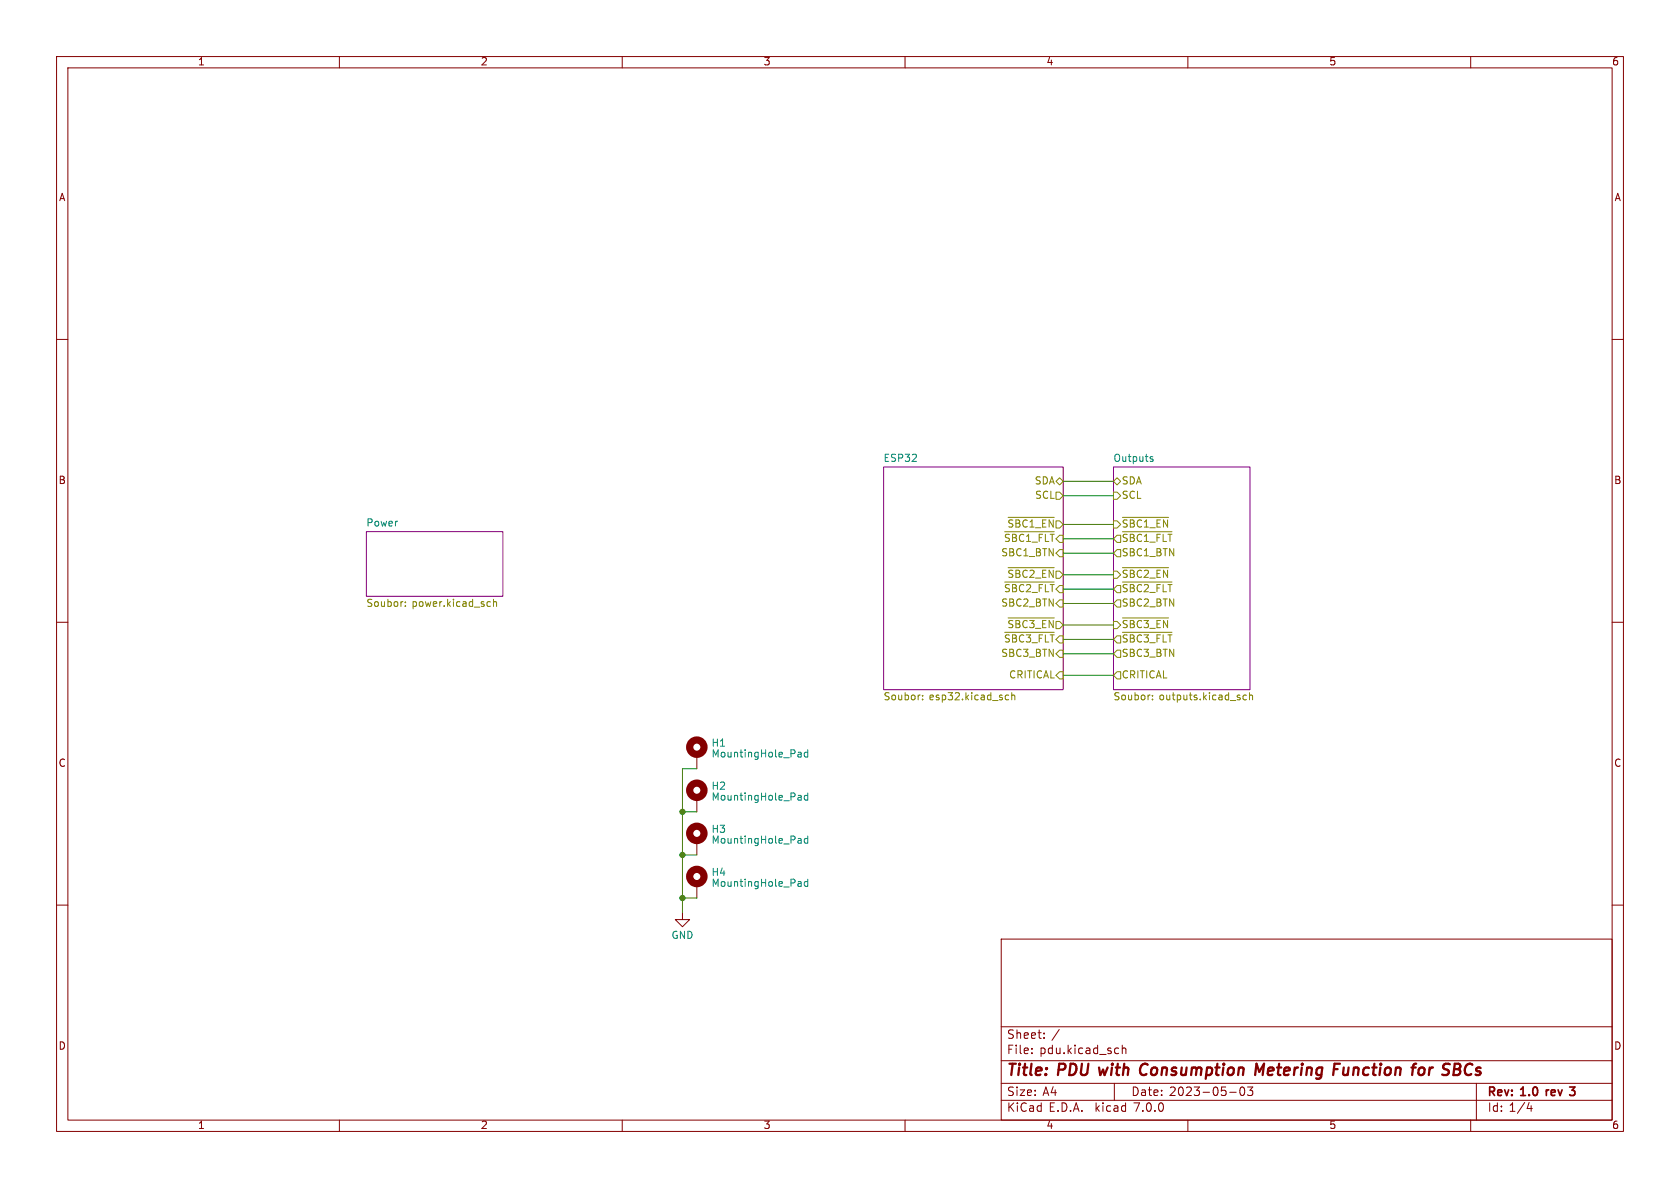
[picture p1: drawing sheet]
<svg xmlns="http://www.w3.org/2000/svg" width="297mm" height="210mm" viewBox="0 0 297 210" stroke-linecap="round" stroke-linejoin="round" font-family="sans-serif">
<g fill="none" stroke="#840000" stroke-width=".18">
<path d="M10 10h277v190h-277zM12 12h273v186h-273zM60 10v2M110 10v2M160 10v2M210 10v2M260 10v2M10 60h2M285 60h2M10 110h2M285 110h2M123.2 133.4v2.5"/>
<path d="M10 160h2M123.2 141v2.5M123.2 148.6v2.5M123.2 156.2v2.6M285 160h2M120.6 161.3v1.3h1.3l-1.3 1.2-1.2-1.2h1.2M177 166h108v32h-108zM60 198v2M110 198v2M160 198v2M177 194.5h108M177 191.5h108"/>
<path d="M177 187.5h108M177 181.5h108M182.4 186.1v.2M182.4 185.3v.2M184.6 183.4v.2M184.6 182.6v.2M197 191.5v3M197.6 185.3h.2M197.8 186.2l-.2 .1M198.4 184.8v1.5M198.4 185.4l.2-.1h.4v1M210 198v2"/>
<path d="M217.4 193.1h1.1M219.3 192.3a.81 .81 0 0 0 .4 1.4l.2-.2 .1-.4-.1-.8M221.5 192.2l-.5 .5 .4 .2v.6l-.2 .2h-.4l-.3-.2M260 198v2M261 191.5v6.5M270 196h.9M270.7 195.5v1"/>
</g>
<path d="M277.5 192.2h.9l-.5 .5h.2M277.7 193.7h.4" fill="none" stroke="#840000" stroke-width=".3"/>
<path d="M201.6 189.6a.59 .59 0 0 0 .7 .4M202.3 188a.98 .98 0 0 0-.7 .9M223.5 188l-.9 1.5-.5-1.5-.2 2M235.9 188h1M250.9 188.9a.52 .52 0 0 1 .6-.2 .52 .52 0 0 1 .4 .4l-.1 .6a.6 .6 0 0 1-.9 .2M257.1 189h.6M257.2 188l.8 .1M257.7 189l.3 .1M258 189.9l-.3 .1M258 188.8l-.3 .2" fill="none" stroke="#840000" stroke-width=".4"/>
<g fill="#fff" stroke="#fff" stroke-width=".18">
<path d="M64.8 94h24.1v11.4h-24.1z"/>
<path d="M196.8 82.6h24.2v39.3h-24.2z"/>
<path d="M156.2 82.6h31.8v39.3h-31.8z"/>
</g>
<path d="M64.8 94h24.1v11.4h-24.1zM156.2 82.6h31.8v39.3h-31.8zM196.8 82.6h24.2v39.3h-24.2z" fill="none" stroke="#840084" stroke-width=".18"/>
<g fill="none" stroke="#848400" stroke-width=".18">
<path d="M177.6 94h8.8M178.2 91.5h8.2M179 94.4v1.3M179.1 92l-.5-.1-.3 .4M180.3 92.3l-.2-.3-.5-.1v1.3M181.6 92l-.2-.1-.3 .1-.3 .5M181.8 94.4v1.3M182.1 92.3l.3-.4v1.3M183.7 94.4v1.3M184.8 94.4v1.3M184.9 91.9h-.6v1.3M186 94.4v1.3"/>
<path d="M186.2 91.9v1.3l-.7-1.3v1.3M186.7 85.1l.6-.6 .7 .6-.7 .6zM186.7 87h.6l.7 .6-.7 .7h-.6zM186.7 92.1h.6l.7 .6-.7 .6h-.6zM186.7 95.3l.6-.7h.7v1.3h-.7zM187.3 97.2h.7v1.2h-.7l-.6-.6zM196.8 85.1l.7-.6 .6 .6-.6 .6zM196.8 87h.7l.6 .6-.6 .7h-.7zM196.8 92.1h.7l.6 .6-.6 .6h-.7zM197.5 94.6h.6v1.3h-.6l-.7-.6zM197.5 97.2h.6v1.2h-.6l-.7-.6zM198.4 94h8.8"/>
<path d="M198.4 91.5h8.2M199.3 92l-.5-.1-.2 .4M199.8 94.4v1.3M200.5 92.3l-.1-.3-.6-.1v1.3M201.8 92l-.2-.1-.3 .1-.3 .5M202.3 92.3l.4-.4v1.3M202.7 94.4v1.3M204.5 94.4v1.3M205.1 91.9h-.6v1.3M205.6 94.4v1.3M206.4 91.9v1.3l-.7-1.3v1.3M206.8 94.4v1.3"/>
<path d="M71.7 107.1v.1M71.7 106.4v.1M86.3 106.4h.4M86.7 107.1l-.4 .1M87.2 106.5l.2-.1h.3l.1 .8M87.2 105.9v1.3M177.6 102.9h8.8M177.6 111.8h8.8M178.2 100.3h8.2M178.2 109.2h8.2M179 103.3v1.3M179 112.2v1.3"/>
<path d="M179.1 100.9l-.5-.1-.3 .4M179.1 109.7h-.5l-.3 .3M180.3 101.2l-.2-.3-.5-.1v1.3M180.3 110l-.2-.3h-.5v1.3M181.6 100.9l-.2-.1-.3 .1-.3 .4M181.6 109.8l-.2-.1h-.3l-.3 .5M182 109.7h.8l-.4 .5M182.1 100.9l.5-.1 .2 .4M183.7 103.3v1.3M183.7 112.2v1.3M184.8 103.3v1.3M184.8 112.2v1.3"/>
<path d="M184.9 100.8h-.6v1.3M184.9 109.7h-.6v1.3M186 103.3v1.3M186 112.2v1.3M186.2 100.8v1.3l-.7-1.3v1.3M186.2 109.7v1.3l-.7-1.3v1.3M186.7 101h.6l.7 .6-.7 .6h-.6zM186.7 113l.6-.6h.7v1.3h-.7zM186.7 109.9h.6l.7 .6-.7 .6h-.6zM186.7 106.7l.6-.7h.7v1.3h-.7zM187.3 103.5h.7v1.3h-.7l-.6-.7zM187.3 114.9h.7v1.3h-.7l-.6-.6z"/>
<path d="M187.3 118.7h.7v1.3h-.7l-.6-.6zM196.8 101h.7l.6 .6-.6 .6h-.7zM196.8 109.9h.7l.6 .6-.6 .6h-.7zM197.5 103.5h.6v1.3h-.6l-.7-.7zM197.5 114.9h.6v1.3h-.6l-.7-.6zM197.5 106h.6v1.3h-.6l-.7-.6zM197.5 112.4h.6v1.3h-.6l-.7-.7zM197.5 118.7h.6v1.3h-.6l-.7-.6zM198.4 102.9h8.8M198.4 100.3h8.2M198.4 109.2h8.2M198.4 111.8h8.8"/>
<path d="M199.3 100.9l-.5-.1-.2 .4M199.3 109.7h-.5l-.2 .3M199.8 103.3v1.3M199.8 112.2v1.3M200.5 101.2l-.1-.3-.6-.1v1.3M200.5 110l-.1-.3h-.6v1.3M201.8 100.9l-.2-.1-.3 .1-.3 .4M201.8 109.8l-.2-.1h-.3l-.3 .5M202.2 109.7h.8l-.4 .5M202.3 100.9l.5-.1 .2 .4M204.5 103.3v1.3M204.5 112.2v1.3"/>
<path d="M205.1 100.8h-.6v1.3M205.1 109.7h-.6v1.3M205.6 103.3v1.3M205.6 112.2v1.3M206.4 100.8v1.3l-.7-1.3v1.3M206.4 109.7v1.3l-.7-1.3v1.3M206.8 103.3v1.3M206.8 112.2v1.3M163.1 123.6v.1M163.1 122.9v.1M178 122.9h.3M178.3 123.7h-.3"/>
<path d="M178.9 123l.1-.1h.3l.1 .8M178.9 122.4v1.3M203.7 123.6v.1M203.7 122.9v.1M220.4 122.9h-.4l-.3 .2 .2 .6h.5M220.9 123l.2-.1h.3v.8M220.9 122.4v1.3"/>
</g>
<g fill="none" stroke="#008484" stroke-width=".18">
<path d="M203.5 81.1l.3 .1 .1 .2-.2 .2h-.3M203.5 80.7l.3 .1M141.2 133h.3l.1 .2v.6M141.6 133.8h-.4M141.6 133.3h-.4M142.8 132.6v1.2M142.8 133h-.4l-.2 .2 .1 .6h.5M141.2 140.6h.3l.1 .2v.6M141.2 148.2h.3l.1 .2v.7M141.2 155.8h.3l.1 .2v.7M141.6 141.4h-.4M141.6 140.9l-.4 .1"/>
<path d="M141.6 149l-.4 .1M141.6 148.5l-.4 .1M141.6 156.6l-.4 .1M141.6 156.1l-.4 .1M142.8 140.7l-.4-.1-.2 .2 .1 .6h.5M142.8 140.2v1.2M142.8 147.8v1.3M142.8 155.4v1.3M142.8 148.3l-.4-.1-.2 .3 .1 .5h.5M142.8 155.9l-.4-.1-.2 .3 .1 .5h.5"/>
</g>
<g fill="none" stroke="#840000" stroke-width="1.3">
<circle cx="123.2" cy="132.1" r="1.27"/>
<circle cx="123.2" cy="139.7" r="1.27"/>
<circle cx="123.2" cy="154.9" r="1.27"/>
<circle cx="123.2" cy="147.3" r="1.27"/>
</g>
<g fill="none" stroke="#008400" stroke-width=".18">
<path d="M188 87.6h8.8M188 92.7h8.8M188 95.3h8.8M188 97.8h8.8M188 85.1h8.8M188 119.4h8.8M188 115.6h8.8M188 104.1h8.8M188 106.7h8.8M188 113h8.8M188 101.6h8.8M188 110.5h8.8"/>
<path d="M123.2 135.9h-2.6v25.4M120.6 151.1h2.6M120.6 143.5h2.6M120.6 158.8h2.6"/>
</g>
<g fill="#008400" stroke="#008400" stroke-width=".18">
<circle cx="120.6" cy="158.8" r=".46"/>
<circle cx="120.6" cy="143.5" r=".46"/>
<circle cx="120.6" cy="151.1" r=".46"/>
</g>
<g font-size="2.8" fill="#840000">
<text x="178" y="190.8">Title:</text>
<text x="187.1" y="190.8">PDU with</text>
<text x="202.8" y="190.8">Consumption</text>
<text x="223.8" y="190.8">Metering</text>
<text x="238.2" y="190.8">Function</text>
<text x="252.8" y="190.8">for</text>
<text x="258.7" y="190.8">SBCs</text>
</g>
<g font-size="2.1" fill="#840000">
<text x="178" y="183.9">Sheet:</text>
<text x="185.9" y="183.9">/</text>
<text x="178" y="186.6">File:</text>
<text x="183.8" y="186.6">pdu.kicad_sch</text>
<text x="178" y="196.8">KiCad</text>
<text x="178" y="194">Size:</text>
<text x="184.3" y="194">A4</text>
<text x="185.4" y="196.8">E.D.A.</text>
<text x="193.7" y="196.8">kicad</text>
<text x="200" y="194">Date:</text>
<text x="200.6" y="196.8">7.0.0</text>
<text x="206.7" y="194">2023-05-03</text>
<text x="263" y="194.2">Rev:</text>
<text x="263" y="196.8">Id: 1/4</text>
<text x="269" y="194.2">1.0</text>
<text x="273.9" y="194.2">rev</text>
<text x="278.6" y="194.2">3</text>
</g>
<g font-size="1.8" fill="#840000">
<text x="35" y="11.8">1</text>
<text x="85" y="11.8">2</text>
<text x="135" y="11.8">3</text>
<text x="185" y="11.8">4</text>
<text x="235" y="11.8">5</text>
<text x="285" y="11.8">6</text>
<text x="10.4" y="35.8">A</text>
<text x="285.4" y="35.8">A</text>
<text x="10.3" y="85.8">B</text>
<text x="285.3" y="85.8">B</text>
<text x="10.3" y="135.8">C</text>
<text x="285.3" y="135.8">C</text>
<text x="10.3" y="185.8">D</text>
<text x="285.3" y="185.8">D</text>
<text x="35" y="199.8">1</text>
<text x="85" y="199.8">2</text>
<text x="135" y="199.8">3</text>
<text x="185" y="199.8">4</text>
<text x="235" y="199.8">5</text>
<text x="285" y="199.8">6</text>
</g>
<g font-size="1.8" fill="#008484">
<text x="156.2" y="81.8">ESP32</text>
<text x="196.8" y="81.8">Outputs</text>
<text x="64.8" y="93.3">Power</text>
<text x="125.7" y="132.3">H1</text>
<text x="125.7" y="134.2">MountingHole_Pad</text>
<text x="125.7" y="139.9">H2</text>
<text x="125.7" y="141.8">MountingHole_Pad</text>
<text x="125.7" y="147.5">H3</text>
<text x="125.7" y="149.4">MountingHole_Pad</text>
<text x="125.7" y="155.1">H4</text>
<text x="125.7" y="157">MountingHole_Pad</text>
<text x="118.7" y="166.3">GND</text>
</g>
<g font-size="1.8" fill="#848400">
<text x="182.8" y="85.9">SDA</text>
<text x="182.9" y="88.5">SCL</text>
<text x="198.3" y="85.9">SDA</text>
<text x="198.3" y="88.5">SCL</text>
<text x="178" y="94.1">~{SBC1_EN}</text>
<text x="198.3" y="94.1">~{SBC1_EN}</text>
<text x="176.9" y="98.6">SBC1_BTN</text>
<text x="177.4" y="96.7">~{SBC1_FLT}</text>
<text x="198.3" y="96.7">~{SBC1_FLT}</text>
<text x="198.3" y="98.6">SBC1_BTN</text>
<text x="64.8" y="107.6">Soubor:</text>
<text x="72.9" y="107.6">power.kicad_sch</text>
<text x="176.9" y="107.5">SBC2_BTN</text>
<text x="177.4" y="105.6">~{SBC2_FLT}</text>
<text x="178" y="103">~{SBC2_EN}</text>
<text x="198.3" y="105.6">~{SBC2_FLT}</text>
<text x="198.3" y="103">~{SBC2_EN}</text>
<text x="198.3" y="107.5">SBC2_BTN</text>
<text x="178" y="111.9">~{SBC3_EN}</text>
<text x="198.3" y="111.9">~{SBC3_EN}</text>
<text x="176.9" y="116.4">SBC3_BTN</text>
<text x="177.4" y="114.5">~{SBC3_FLT}</text>
<text x="198.3" y="116.4">SBC3_BTN</text>
<text x="198.3" y="114.5">~{SBC3_FLT}</text>
<text x="156.2" y="124.2">Soubor:</text>
<text x="164.3" y="124.2">esp32.kicad_sch</text>
<text x="178.3" y="120.2">CRITICAL</text>
<text x="196.8" y="124.2">Soubor:</text>
<text x="198.3" y="120.2">CRITICAL</text>
<text x="204.9" y="124.2">outputs.kicad_sch</text>
</g>
</svg>
